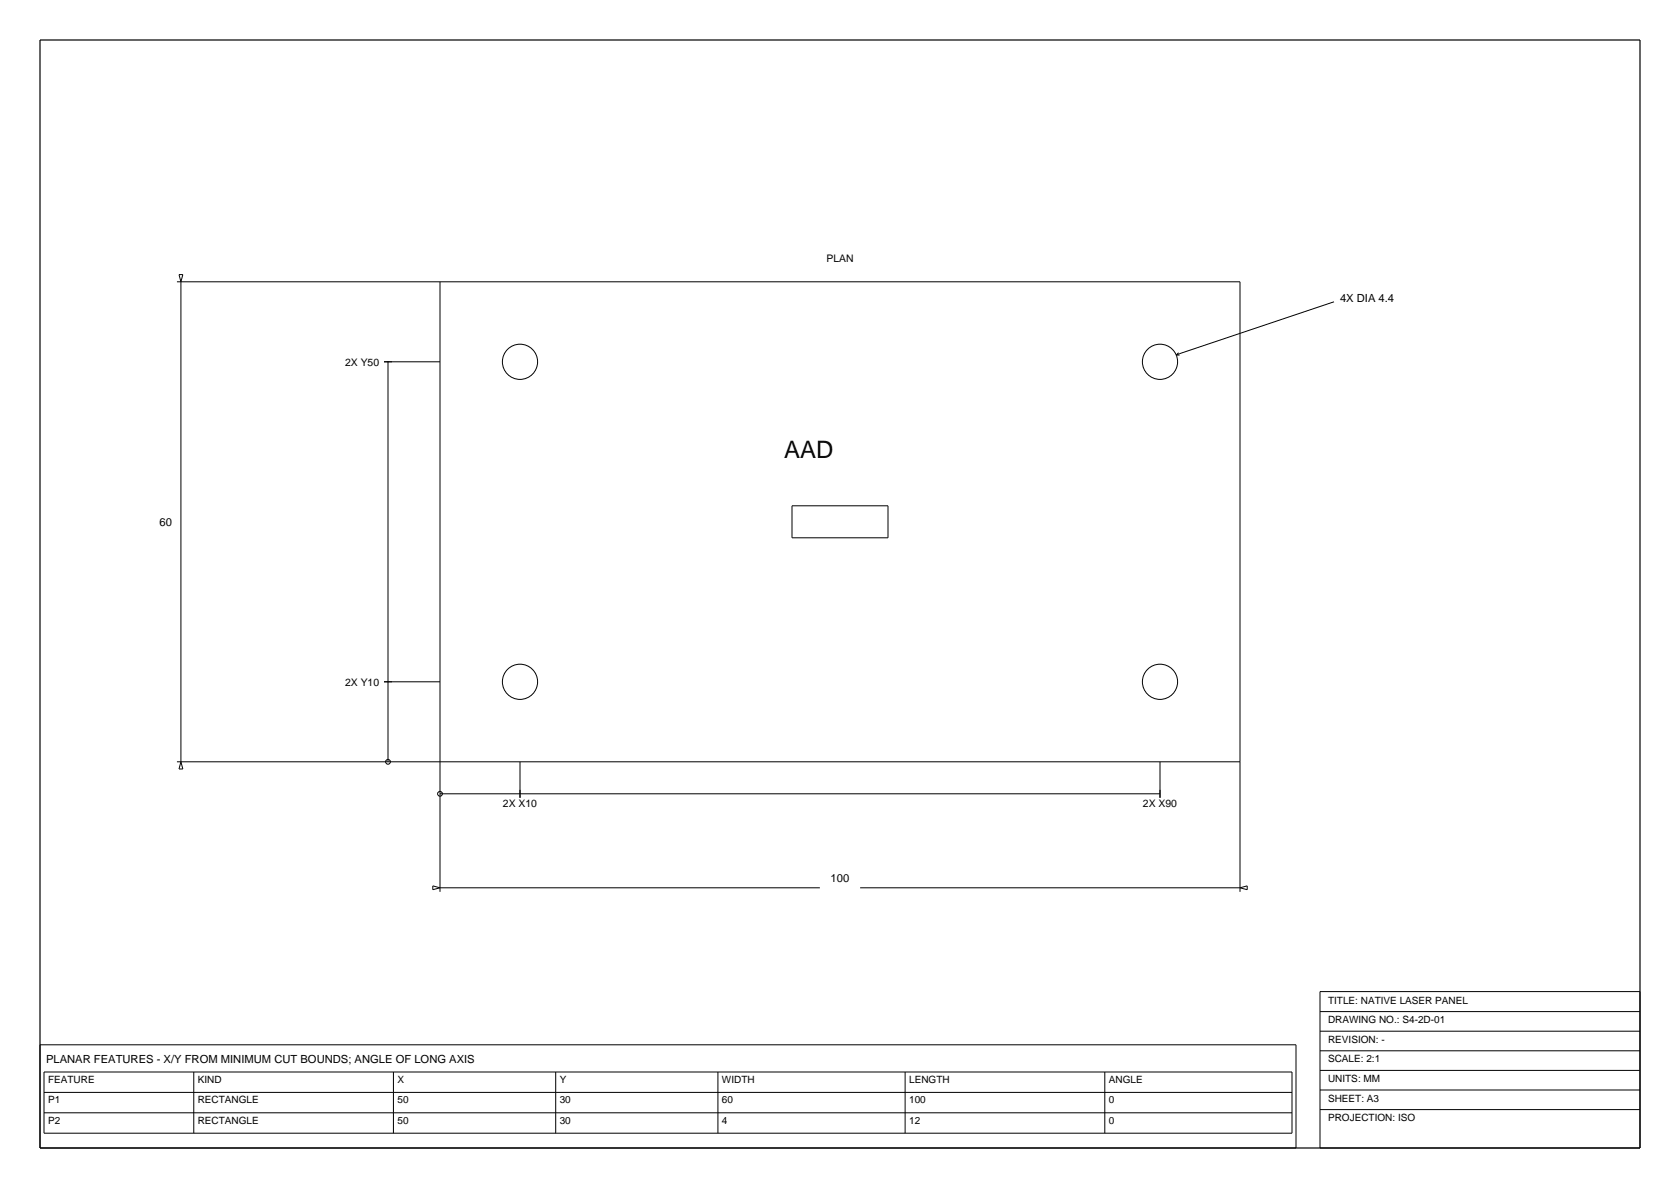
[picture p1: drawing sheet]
<svg xmlns="http://www.w3.org/2000/svg" width="420mm" height="297mm" viewBox="0 0 420 297" stroke-linecap="round" stroke-linejoin="round" font-family="sans-serif">
<path d="M10 10h400v277h-400z" fill="none" stroke="#000" stroke-width=".3"/>
<g fill="none" stroke="#000" stroke-width=".25">
<path d="M44.2 70.4h265.8v152.5M44.8 68.6h.9l-.5 1.8zM45.2 70.4v120M110 70.4v152.5M333.5 75.4l-39.4 13.4M96 90.4h14M97 90.4v100M294.1 88.8h.8M294.6 88.2l-.5 .6M198 126.4h24v8h-24zM96 170.4h14M44.2 190.4h265.8"/>
<path d="M45.2 190.4l.5 1.8h-.9zM110 198.4h180M130 190.4v9M290 190.4v9M108.2 221.5l1.8 .4-1.8 .5zM110 221.9h95M215 221.9h95M310 221.9l1.8-.4v.9zM330 247.9h80v39.1h-80zM330 252.9h80M330 257.8h80M10 261.2h314v25.8h-314z"/>
<path d="M11 268h312v15.3h-312zM11 273.1h312M11 278.2h312M48.4 268v15.3M98.4 268v15.3M138.9 268v15.3M179.5 268v15.3M226.3 268v15.3M276.2 268v15.3M330 262.7h80M330 267.6h80M330 272.5h80"/>
<path d="M330 277.4h80"/>
<circle cx="130" cy="90.4" r="4.4"/>
<circle cx="290" cy="90.4" r="4.4"/>
<circle cx="130" cy="170.4" r="4.4"/>
<circle cx="290" cy="170.4" r="4.4"/>
<circle cx="97" cy="190.4" r=".6"/>
<circle cx="110" cy="198.4" r=".6"/>
</g>
<text font-size="6" x="196" y="114.4">AAD</text>
<g font-size="2.8">
<text x="335" y="75.4">4X DIA 4.4</text>
<text x="39.9" y="131.4">60</text>
<text x="207.7" y="220.5">100</text>
<text x="11.5" y="265.7">PLANAR FEATURES - X/Y FROM MINIMUM CUT BOUNDS; ANGLE OF LONG AXIS</text>
</g>
<g font-size="2.6">
<text x="206.6" y="65.4">PLAN</text>
<text x="86.3" y="91.4">2X Y50</text>
<text x="86.3" y="171.4">2X Y10</text>
<text x="125.7" y="201.6">2X X10</text>
<text x="285.7" y="201.6">2X X90</text>
</g>
<g font-size="2.5">
<text x="332" y="250.9">TITLE: NATIVE LASER PANEL</text>
<text x="332" y="255.8">DRAWING NO.: S4-2D-01</text>
<text x="332" y="260.7">REVISION: -</text>
<text x="332" y="265.6">SCALE: 2:1</text>
<text x="12" y="270.7">FEATURE</text>
<text x="12" y="275.8">P1</text>
<text x="49.4" y="270.7">KIND</text>
<text x="49.4" y="275.8">RECTANGLE</text>
<text x="99.4" y="270.7">X</text>
<text x="99.4" y="275.8">50</text>
<text x="139.9" y="270.7">Y</text>
<text x="139.9" y="275.8">30</text>
<text x="180.5" y="270.7">WIDTH</text>
<text x="180.5" y="275.8">60</text>
<text x="227.3" y="270.7">LENGTH</text>
<text x="227.3" y="275.8">100</text>
<text x="277.2" y="270.7">ANGLE</text>
<text x="277.2" y="275.8">0</text>
<text x="332" y="270.5">UNITS: MM</text>
<text x="332" y="275.4">SHEET: A3</text>
<text x="12" y="280.9">P2</text>
<text x="49.4" y="280.9">RECTANGLE</text>
<text x="99.4" y="280.9">50</text>
<text x="139.9" y="280.9">30</text>
<text x="180.5" y="280.9">4</text>
<text x="227.3" y="280.9">12</text>
<text x="277.2" y="280.9">0</text>
<text x="332" y="280.3">PROJECTION: ISO</text>
</g>
</svg>
